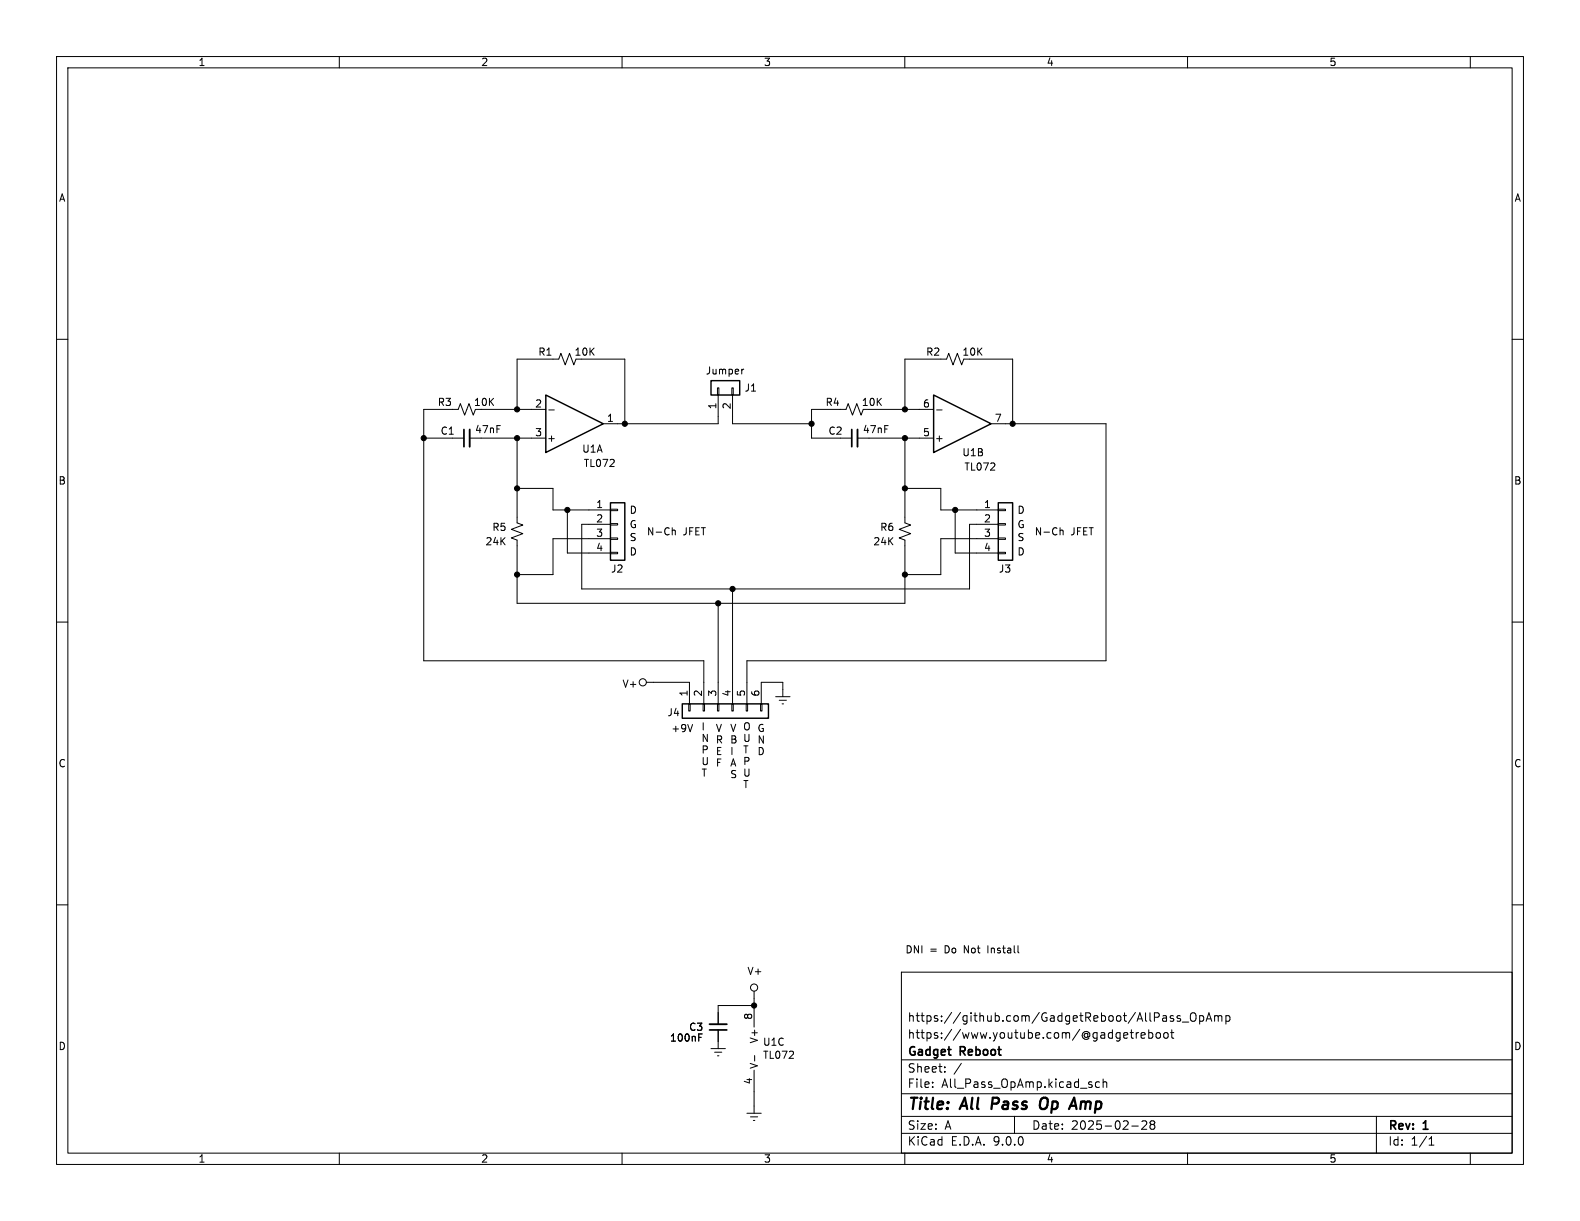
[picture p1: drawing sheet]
<svg xmlns="http://www.w3.org/2000/svg" width="279mm" height="216mm" viewBox="0 0 279 216" stroke-linecap="round" stroke-linejoin="round" font-family="sans-serif">
<g fill="none" stroke="#000" stroke-width=".18">
<path d="M10 10h259.4v195.9h-259.4zM12 12h255.4v191.9h-255.4zM60 10v2M110 10v2M160 10v2M210 10v2M260 10v2M10 60h2M74.9 77.5h7.1M83.1 77.5h13.4M84.1 72.4l-.4 1-.8-2-.7 2-.8-2-.4 1h-6.1v44.4h49.6v7.7M85.1 72.4h11.4"/>
<path d="M91.4 77.5v15l1.1 .3-2.1 .8 2.1 .8-2.1 .7 1 .4v11.2h68.6v-11.2l-1-.4 2-.7-2-.8 2-.8-1-.3v-15M97 72.5h1M101.9 63.5l-.4 1-.8-2-.8 2-.7-2-.4 1h-7.4v8.9M102.9 63.5h7.6v11.4M126.9 68.6h.2v1.3h-.2zM127 69.9v5h-20.3M129.4 68.6h.3v1.3h-.3zM129.5 69.9v5h14M131.5 65.3l-.3 .1M151.6 77.5h13.5M152.7 72.4l-.4 1-.8-2-.8 2-.7-2-.4 1h-6.1v5.1h7.1M153.7 72.4h11.4"/>
<path d="M165.6 72.5h1M170.4 63.5l-.3 1-.8-2-.8 2-.7-2-.4 1h-7.4v8.9M171.4 63.5h7.7v11.4M175.3 74.9h20.3v41.9h-63.5v7.7M267.4 60h2M91.4 86.4h6.4v3.8h10.1M100.3 90.2v7.6h7.6M107.9 90h1.3v.3h-1.3zM107.9 92.6h1.3v.2h-1.3zM107.9 95.1h1.3v.3h-1.3zM107.9 97.7h1.3v.2h-1.3zM107.9 92.7h-5v11.4h68.5v-11.4h5.1"/>
<path d="M107.9 95.3h-10.1v6.3h-6.4M118.9 93.9l.2-.2 .3 .1v.8M160 86.4h6.4v3.8h10.1M168.9 90.2v7.6h7.6M176.5 90h1.3v.3h-1.3zM176.5 92.6h1.3v.2h-1.3zM176.5 95.1h1.3v.3h-1.3zM176.5 97.7h1.3v.2h-1.3zM176.5 95.3h-10.1v6.3h-6.4M187.5 93.9l.1-.2 .3 .1 .1 .8M10 110h2M127 106.7v17.8"/>
<path d="M129.5 104.1v20.4M267.4 110h2M114.3 120.7h7.6v3.8M121.8 124.5h.2v1.2h-.2zM122.5 128.1l-.5 1.3M124.3 124.5h.3v1.2h-.3zM126.9 124.5h.2v1.2h-.2zM129.4 124.5h.3v1.2h-.3zM132 124.5h.2v1.2h-.2zM134.5 124.5h.2v1.2h-.2zM137.2 123.2h2.5M137.8 123.8h1.3"/>
<path d="M138.3 124.5h.3M138.4 123.2v-2.5h-3.8v3.8M10 160h2M133.3 177.8h-6.3v3.3M133.3 175.3v6.3M159.4 171.9h108v32h-108zM207.4 179.6l.1 .1M208.7 179.7l-.3-.1-.3 .2 .1 .2 .5 .2v.3h-.6M210.7 179.2a.5 .5 0 0 1 .5-.1 .5 .5 0 0 1 .3 .5v.5a.5 .5 0 0 1-.5 .5 .5 .5 0 0 1-.5-.5v-.5zM212.1 179.7l.5-.1 .3 .3v.4l-.2 .2h-.6M212.1 179.6v1.5M214.8 179.7l.4-.1 .2 .2"/>
<path d="M214.8 179.6v1M215.4 179.8l.2-.2 .4 .1 .1 .9M215.4 179.8v.8M216.8 179.7l.4-.1 .3 .3v.4l-.1 .2h-.6M216.8 179.6v1.5M267.4 160h2M123.6 183.4h.4M125.7 185.4h2.6M126.4 186.1h1.2M126.9 186.7h.2M127 182.1v3.3M132.1 196.9h2.5"/>
<path d="M132.7 197.5h1.3M133.2 198.1h.3M133.3 189.2v7.7M133.4 186.6v1M159.4 197.4h108M159.4 193.4h108M159.4 187.4h108M164.9 192.1v.2M164.9 191.4v.1M167.1 189.4v.2M167.1 188.7v.1M170 188l-1.3 1.9"/>
<path d="M179.4 197.4v3M194.4 191.4l-.4-.1-.3 .3v.4l.2 .2h.5M195.1 191.4l.2-.1 .3 .1 .1 .9M195.1 190.8v1.5M199.9 182.6h.5M200.1 182.1v1.3l.3 .2M200.1 199.1h1.2M200.9 182.6v1M201.4 182.6l-.3 .1-.2 .2M201.8 183.1l.7-.2-.1-.2-.4-.1-.2 .2 .1 .7h.5M201.9 198.3l.6-.1 .2 .1 .1 .3-.9 1.1h.9M203.1 182.7l.5-.1 .3 .3v.4l-.2 .2h-.6"/>
<path d="M203.1 182.1v1.5M203.6 198.8l-.2-.3 .2-.3 .5 .1 .1 .2-.3 .3M203.6 198.8l-.2 .3v.4l.2 .2 .5-.1 .1-.2-.1-.4-.2-.2M203.6 198.8h.3M204.6 182.7l.3-.1 .3 .3v.4l-.3 .3-.3-.1-.2-.2v-.4zM205.9 182.7l.4-.1 .3 .3v.4l-.3 .3-.4-.1-.1-.2v-.4zM207 182.6h.6M207.2 182.1v1.3l.4 .2M207.4 180.1l.2 .2-.2 .3M209.1 180.7h1.1M213.3 180.6l.5-1.5 .5 1.5M213.4 180.2h.7"/>
<path d="M243.4 197.4v6.5M60 203.9v2M110 203.9v2M159.4 200.4h108M160 203.9v2M210 203.9v2M252.7 202.5h.9M252.7 201.4l.4-.4v1.5M260 203.9v2"/>
<circle cx="113.7" cy="120.6" r=".63"/>
<circle cx="133.3" cy="174.6" r=".63"/>
</g>
<path d="M175.6 194.1l-.3 2M184.9 194.1a.77 .77 0 0 0-.9 .7l-.1 .6v.4l.2 .2a.71 .71 0 0 0 1-.2" fill="none" stroke="#000" stroke-width=".4"/>
<path d="M96.5 69.9l10.2 5-10.2 5.1zM125.7 67.3h5.1v2.6h-5.1zM165.1 69.9l10.2 5-10.2 5.1zM107.9 88.9h2.6v10.2h-2.6zM176.5 88.9h2.6v10.2h-2.6zM120.6 124.5h15.3v2.5h-15.3z" fill="none" stroke="#000" stroke-width=".25"/>
<path d="M82 75.9v3.1M150.6 75.9v3.1M125.5 182.1h3" fill="none" stroke="#000" stroke-width=".3"/>
<path d="M83.1 75.9v3.1M151.6 75.9v3.1M125.5 181.1h3" fill="none" stroke="#000" stroke-width=".33"/>
<g fill="#000" stroke="#000" stroke-width=".18">
<circle cx="74.9" cy="77.5" r=".46"/>
<circle cx="91.4" cy="72.4" r=".46"/>
<circle cx="91.4" cy="77.5" r=".46"/>
<circle cx="110.5" cy="74.9" r=".46"/>
<circle cx="143.5" cy="74.9" r=".46"/>
<circle cx="160" cy="77.5" r=".46"/>
<circle cx="160" cy="72.4" r=".46"/>
<circle cx="179.1" cy="74.9" r=".46"/>
<circle cx="91.4" cy="86.4" r=".46"/>
<circle cx="100.3" cy="90.2" r=".46"/>
<circle cx="160" cy="86.4" r=".46"/>
<circle cx="168.9" cy="90.2" r=".46"/>
<circle cx="91.4" cy="101.6" r=".46"/>
<circle cx="127" cy="106.7" r=".46"/>
<circle cx="129.5" cy="104.1" r=".46"/>
<circle cx="160" cy="101.6" r=".46"/>
<circle cx="133.3" cy="177.8" r=".46"/>
</g>
<g font-size="2.8">
<text x="160.4" y="196.8">Title:</text>
<text x="170.1" y="196.8">All</text>
<text x="176.2" y="196.8">Pass</text>
<text x="185.6" y="196.8">Op</text>
<text x="191.8" y="196.8">Amp</text>
</g>
<g font-size="2.1">
<text x="160.4" y="183.9">https://www.youtube.com/@gadgetreboot</text>
<text x="160.4" y="180.9">https://github.com/GadgetReboot/AllPass_OpAmp</text>
<text x="160.4" y="189.9">Sheet:</text>
<text x="160.4" y="187.1">Gadget</text>
<text x="169.9" y="187.1">Reboot</text>
<text x="160.4" y="192.6">File:</text>
<text x="166.5" y="192.6">All_Pass_OpAmp.kicad_sch</text>
<text x="160.4" y="202.8">KiCad</text>
<text x="160.4" y="200">Size:</text>
<text x="167.1" y="200">A</text>
<text x="168.1" y="202.8">E.D.A.</text>
<text x="175.7" y="202.8">9.0.0</text>
<text x="182.4" y="200">Date:</text>
<text x="189.4" y="200">2025-02-28</text>
<text x="245.4" y="200.2">Rev:</text>
<text x="245.4" y="202.8">Id:</text>
<text x="249.5" y="202.8">1/1</text>
<text x="251.8" y="200.2">1</text>
</g>
<g font-size="1.8">
<text x="35" y="11.9">1</text>
<text x="85" y="11.9">2</text>
<text x="135" y="11.9">3</text>
<text x="185" y="11.9">4</text>
<text x="235" y="11.9">5</text>
<text x="10.3" y="35.9">A</text>
<text x="267.7" y="35.9">A</text>
<text x="95.1" y="63.1">R1</text>
<text x="101.5" y="63.1">10K</text>
<text x="163.7" y="63.1">R2</text>
<text x="170.1" y="63.1">10K</text>
<text x="77.3" y="72">R3</text>
<text x="83.7" y="72">10K</text>
<text x="124.7" y="66.3">Jumper</text>
<text x="131.6" y="69.4">J1</text>
<text x="145.9" y="72">R4</text>
<text x="152.3" y="72">10K</text>
<text x="77.8" y="77.1">C1</text>
<text x="83.9" y="76.8">47nF</text>
<text x="94.5" y="77.2">3</text>
<text x="94.5" y="72.1">2</text>
<text x="107.2" y="74.7">1</text>
<text x="126.7" y="72.5" transform="rotate(-90 126.7 72.5)">1</text>
<text x="129.3" y="72.5" transform="rotate(-90 129.3 72.5)">2</text>
<text x="146.4" y="77.1">C2</text>
<text x="152.5" y="76.8">47nF</text>
<text x="163.1" y="77.2">5</text>
<text x="163.1" y="72.1">6</text>
<text x="175.8" y="74.7">7</text>
<text x="96.6" y="78.3">+</text>
<text x="102.9" y="80.2">U1A</text>
<text x="103.1" y="82.8">TL072</text>
<text x="165.2" y="78.3">+</text>
<text x="170.1" y="80.9">U1B</text>
<text x="170.4" y="83.4">TL072</text>
<text x="10.3" y="85.9">B</text>
<text x="105.3" y="89.9">1</text>
<text x="173.9" y="89.9">1</text>
<text x="267.7" y="85.9">B</text>
<text x="87" y="94.1">R5</text>
<text x="105.3" y="92.5">2</text>
<text x="105.3" y="95">3</text>
<text x="111.3" y="95.8">S</text>
<text x="111.3" y="90.9">D</text>
<text x="111.3" y="93.5">G</text>
<text x="114.3" y="94.7">N-Ch</text>
<text x="120.8" y="94.7">JFET</text>
<text x="155.5" y="94.1">R6</text>
<text x="173.9" y="92.5">2</text>
<text x="173.9" y="95">3</text>
<text x="179.8" y="95.8">S</text>
<text x="179.8" y="90.9">D</text>
<text x="179.8" y="93.5">G</text>
<text x="182.9" y="94.7">N-Ch</text>
<text x="189.4" y="94.7">JFET</text>
<text x="85.8" y="96.6">24K</text>
<text x="105.3" y="97.5">4</text>
<text x="108" y="101.4">J2</text>
<text x="111.3" y="98.3">D</text>
<text x="154.3" y="96.6">24K</text>
<text x="173.9" y="97.5">4</text>
<text x="176.5" y="101.4">J3</text>
<text x="179.8" y="98.3">D</text>
<text x="110" y="121.7">V+</text>
<text x="121.7" y="123.3" transform="rotate(-90 121.7 123.3)">1</text>
<text x="124.2" y="123.3" transform="rotate(-90 124.2 123.3)">2</text>
<text x="126.7" y="123.3" transform="rotate(-90 126.7 123.3)">3</text>
<text x="129.3" y="123.3" transform="rotate(-90 129.3 123.3)">4</text>
<text x="131.8" y="123.3" transform="rotate(-90 131.8 123.3)">5</text>
<text x="134.4" y="123.3" transform="rotate(-90 134.4 123.3)">6</text>
<text x="117.9" y="126.8">J4</text>
<text x="118.6" y="129.5">+9V</text>
<text x="124" y="129.2">I</text>
<text x="124" y="131.3">N</text>
<text x="126.5" y="129.5">V</text>
<text x="126.5" y="131.6">R</text>
<text x="129" y="129.5">V O G</text>
<text x="129" y="131.5">B U</text>
<text x="133.9" y="131.6">N</text>
<text x="10.3" y="135.9">C</text>
<text x="124" y="133.3">P</text>
<text x="124" y="135.4">U</text>
<text x="124" y="137.4">T</text>
<text x="126.5" y="133.6">E</text>
<text x="126.5" y="135.6">F</text>
<text x="129" y="133.6">I</text>
<text x="129" y="135.6">A P</text>
<text x="129" y="137.7">S U</text>
<text x="131.3" y="133.3">T</text>
<text x="133.9" y="133.6">D</text>
<text x="267.7" y="135.9">C</text>
<text x="131.3" y="139.4">T</text>
<text x="132.1" y="172.5">V+</text>
<text x="160" y="168.7">DNI</text>
<text x="164.4" y="168.7">=</text>
<text x="167.1" y="168.7">Do</text>
<text x="170.7" y="168.7">Not</text>
<text x="175.1" y="168.7">Install</text>
<text x="10.3" y="185.9">D</text>
<text x="118.4" y="184.4">100nF</text>
<text x="121.8" y="182.5">C3</text>
<text x="133.1" y="180.4" transform="rotate(-90 133.1 180.4)">8</text>
<text x="134.2" y="184.6" transform="rotate(-90 134.2 184.6)">V+</text>
<text x="134.8" y="185.1">U1C</text>
<text x="267.7" y="185.9">D</text>
<text x="133.1" y="191.8" transform="rotate(-90 133.1 191.8)">4</text>
<text x="134.2" y="189.1" transform="rotate(-90 134.2 189.1)">V-</text>
<text x="134.8" y="187.4">TL072</text>
<text x="35" y="205.8">1</text>
<text x="85" y="205.8">2</text>
<text x="135" y="205.8">3</text>
<text x="185" y="205.8">4</text>
<text x="235" y="205.8">5</text>
</g>
</svg>
